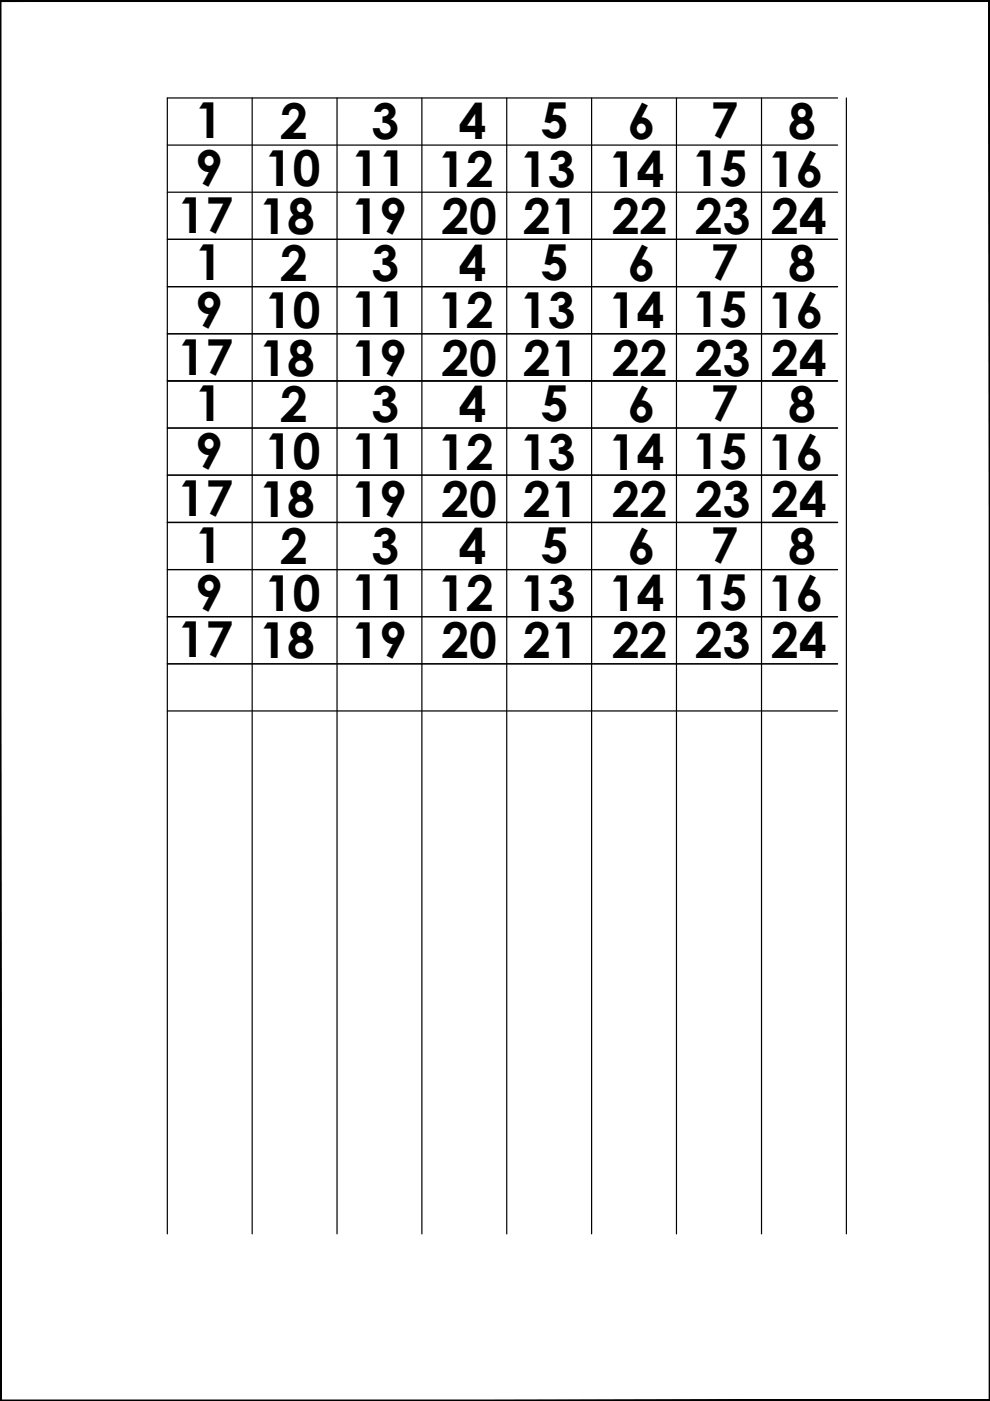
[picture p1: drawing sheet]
<svg xmlns="http://www.w3.org/2000/svg" width="210mm" height="297mm" viewBox="0 0 210 297" stroke-linecap="round" stroke-linejoin="round" font-family="sans-serif">
<!-- layer: 0 -->
<path d="M0 .1l.2 .2 209.7-.2zM.2 .3l209.7-.2-.2 .2zM209.9 .1l-.2 .2 .2 296.7zM209.7 .3l.2 296.7-.2-.2zM0 297h209.9l-.2-.2zM0 297l.2-.2h209.5zM0 .1v296.9l.2-.2zM0 .1l.2 .2v296.5z" fill="#000" stroke="#000" stroke-width=".21"/>
<g fill="none" stroke="#000" stroke-width=".25">
<path d="M35.5 30.8h142.1M53.5 20.8v240.8M71.5 20.8v240.8M89.5 20.8v240.8M107.4 20.8v240.8M125.4 20.8v240.8M143.4 20.8v240.8M161.5 20.8v240.8M177.6 20.8h-142.1v240.8M179.5 20.8v240.8M35.5 40.8h142.1M35.5 50.7h142.1"/>
<path d="M35.5 60.8h142.1M35.5 70.8h142.1M35.5 80.8h142.1M35.5 90.7h142.1M35.5 100.7h142.1M35.5 110.8h142.1M35.5 120.8h142.1M35.5 130.8h142.1M35.5 140.7h142.1M35.5 150.7h142.1"/>
</g>
<g font-size="10.5">
<text x="41.4" y="29.3">1</text>
<text x="59.4" y="29.5">2</text>
<text x="78.8" y="29.5">3</text>
<text x="97.3" y="29.5">4</text>
<text x="114.6" y="29.3">5</text>
<text x="133.1" y="29.5">6</text>
<text x="150.7" y="29.3">7</text>
<text x="167.1" y="29.5">8</text>
<text x="41.4" y="39.5">9</text>
<text x="56.2" y="39.5">10</text>
<text x="74.5" y="39.4">11</text>
<text x="92.9" y="39.6">12</text>
<text x="110.3" y="39.6">13</text>
<text x="129.1" y="39.6">14</text>
<text x="146.7" y="39.4">15</text>
<text x="162.9" y="39.6">16</text>
<text x="37.7" y="49.4">17</text>
<text x="55" y="49.6">18</text>
<text x="74.5" y="49.6">19</text>
<text x="93.6" y="49.6">20</text>
<text x="111" y="49.6">21</text>
<text x="129.8" y="49.6">22</text>
<text x="147.4" y="49.6">23</text>
<text x="163.5" y="49.6">24</text>
<text x="41.4" y="59.3">1</text>
<text x="59.4" y="59.5">2</text>
<text x="78.8" y="59.5">3</text>
<text x="97.3" y="59.5">4</text>
<text x="114.6" y="59.3">5</text>
<text x="133.1" y="59.5">6</text>
<text x="150.7" y="59.3">7</text>
<text x="167.1" y="59.5">8</text>
<text x="41.4" y="69.5">9</text>
<text x="56.2" y="69.5">10</text>
<text x="74.5" y="69.4">11</text>
<text x="92.9" y="69.6">12</text>
<text x="110.3" y="69.6">13</text>
<text x="129.1" y="69.6">14</text>
<text x="146.7" y="69.4">15</text>
<text x="162.9" y="69.6">16</text>
<text x="37.7" y="79.4">17</text>
<text x="55" y="79.6">18</text>
<text x="74.5" y="79.6">19</text>
<text x="93.6" y="79.6">20</text>
<text x="111" y="79.6">21</text>
<text x="129.8" y="79.6">22</text>
<text x="147.4" y="79.6">23</text>
<text x="163.5" y="79.6">24</text>
<text x="41.4" y="89.3">1</text>
<text x="59.4" y="89.5">2</text>
<text x="78.8" y="89.5">3</text>
<text x="97.3" y="89.5">4</text>
<text x="114.6" y="89.3">5</text>
<text x="133.1" y="89.5">6</text>
<text x="150.7" y="89.3">7</text>
<text x="167.1" y="89.5">8</text>
<text x="41.4" y="99.5">9</text>
<text x="56.2" y="99.5">10</text>
<text x="74.5" y="99.4">11</text>
<text x="92.9" y="99.6">12</text>
<text x="110.3" y="99.6">13</text>
<text x="129.1" y="99.6">14</text>
<text x="146.7" y="99.4">15</text>
<text x="162.9" y="99.6">16</text>
<text x="37.7" y="109.4">17</text>
<text x="55" y="109.6">18</text>
<text x="74.5" y="109.6">19</text>
<text x="93.6" y="109.6">20</text>
<text x="111" y="109.6">21</text>
<text x="129.8" y="109.6">22</text>
<text x="147.4" y="109.6">23</text>
<text x="163.5" y="109.6">24</text>
<text x="41.4" y="119.3">1</text>
<text x="59.4" y="119.5">2</text>
<text x="78.8" y="119.5">3</text>
<text x="97.3" y="119.5">4</text>
<text x="114.6" y="119.3">5</text>
<text x="133.1" y="119.5">6</text>
<text x="150.7" y="119.3">7</text>
<text x="167.1" y="119.5">8</text>
<text x="41.4" y="129.5">9</text>
<text x="56.2" y="129.5">10</text>
<text x="74.5" y="129.4">11</text>
<text x="92.9" y="129.6">12</text>
<text x="110.3" y="129.6">13</text>
<text x="129.1" y="129.6">14</text>
<text x="146.7" y="129.4">15</text>
<text x="162.9" y="129.6">16</text>
<text x="37.7" y="139.4">17</text>
<text x="55" y="139.6">18</text>
<text x="74.5" y="139.6">19</text>
<text x="93.6" y="139.6">20</text>
<text x="111" y="139.6">21</text>
<text x="129.8" y="139.6">22</text>
<text x="147.4" y="139.6">23</text>
<text x="163.5" y="139.6">24</text>
</g>
</svg>
